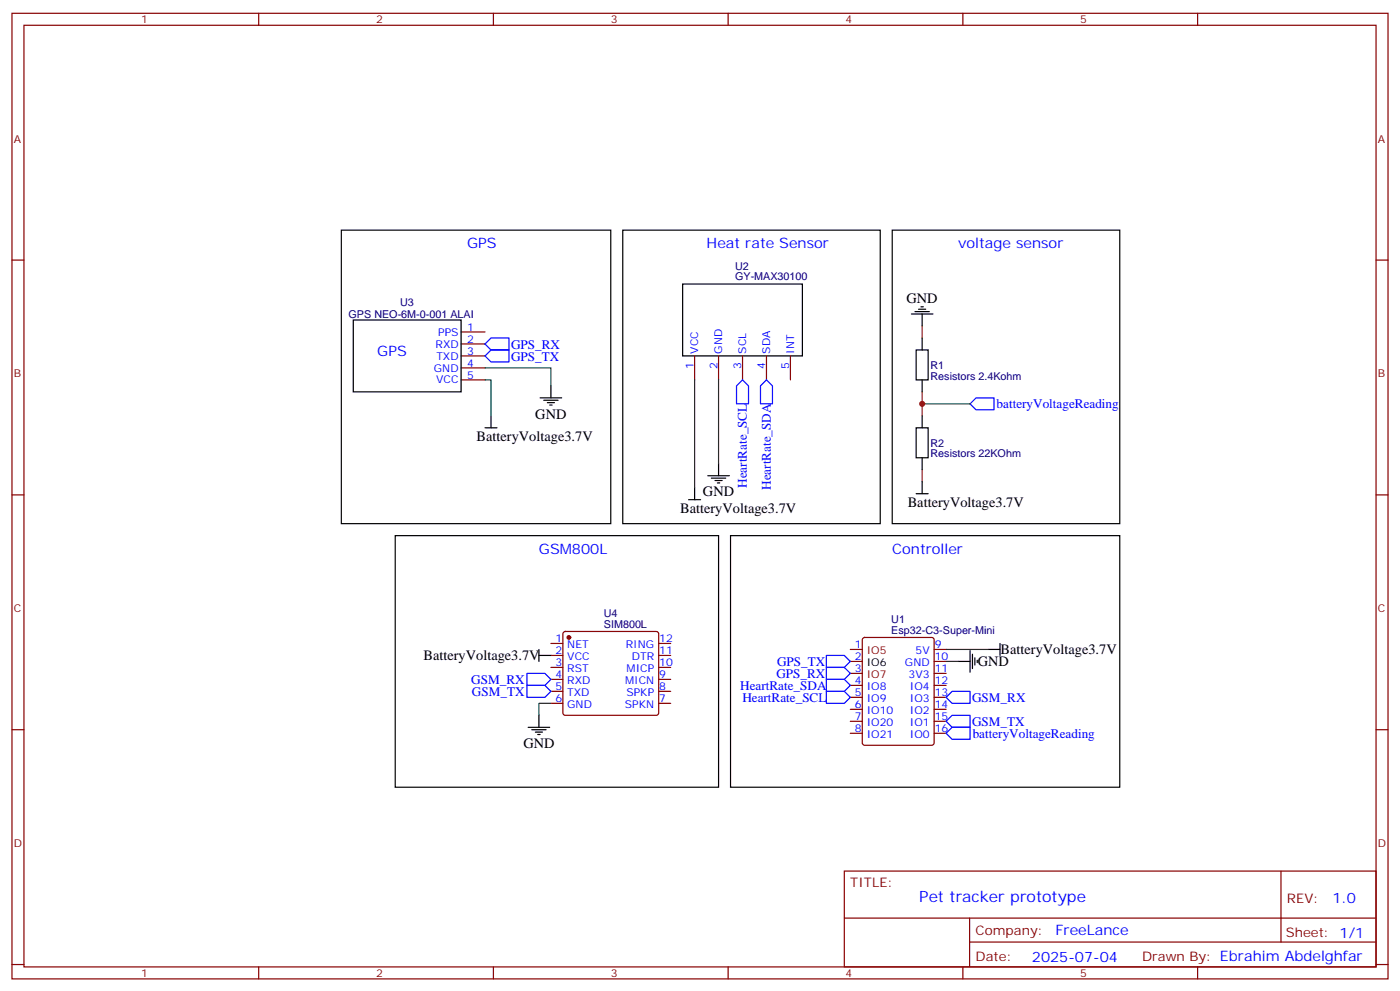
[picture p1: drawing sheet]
<svg xmlns="http://www.w3.org/2000/svg" width="412mm" height="292mm" viewBox="0 0 412 292" stroke-linecap="round" stroke-linejoin="round" font-family="sans-serif">
<g fill="none" stroke="#870000" stroke-width=".35">
<path d="M3.5 3.9h405.4v284.4h-405.4zM7.1 7.4h398.2v277.3h-398.2zM76.2 3.9v3.5M145.3 3.9v3.5M214.5 3.9v3.5M283.6 3.9v3.5M352.8 3.9v3.5M3.5 76.6h3.6M405.3 76.6h3.6M135.8 97.8h7.1M135.8 101.3h7.1M135.8 104.8h7.1"/>
<path d="M135.8 108.3h7.1M135.8 111.9h7.1M204.6 104.8v7.1M211.7 104.8v7.1M218.7 104.8v7.1M225.8 104.8v7.1M232.8 104.8v7.1M3.5 145.7h3.6M405.3 145.7h3.6M162.3 189.5h3.5M162.3 193h3.5M162.3 196.5h3.5"/>
<path d="M166 186.2l.5-.3h26.8l.5 .3 .2 .5v23.2l-.2 .5-.5 .2h-26.8l-.5-.2-.2-.5v-23.2zM194 189.5h3.6M194 193h3.6M194 196.5h3.6M250.5 198.3h3.5M254.2 187.9l.5-.2h19.8l.6 .4 .1 30.7-.5 .6-20 .1-.6-.5-.1-30.6zM275.2 191.2h3.5M275.2 194.8h3.5M275.2 198.3h3.5M3.5 214.9h3.6M162.3 200.1h3.5M162.3 203.6h3.5"/>
<path d="M162.3 207.1h3.5M194 200.1h3.6M194 203.6h3.6M194 207.1h3.6M250.5 201.8h3.5M250.5 205.4h3.5M250.5 208.9h3.5M250.5 212.4h3.5M250.5 215.9h3.5M275.2 201.8h3.5M275.2 205.4h3.5M275.2 208.9h3.5"/>
<path d="M275.2 212.4h3.5M275.2 215.9h3.5M405.3 214.9h3.6M248.7 256.5h156.6v28.2h-156.6zM377.3 256.5v20.9M248.7 270.4h156.5M285.6 277.4h119.6M285.6 270.4v14.1M3.5 284h3.6M76.2 284.7v3.6M145.3 284.7v3.6M214.5 284.7v3.6"/>
<path d="M283.6 284.7v3.6M352.8 284.7v3.6M405.3 284h3.6"/>
</g>
<path d="M250.5 194.8h3.5M250.5 191.2h3.5" fill="none" stroke="#900" stroke-width=".35"/>
<g fill="none" stroke="#000" stroke-width=".35">
<path d="M100.5 67.8h79.4v86.4h-79.4zM183.4 67.8h75.9v86.4h-75.9zM262.8 67.8h67v86.4h-67zM104.1 94.2h31.7v21.2h-31.7zM201.1 83.6h35.3v21.2h-35.3zM268.5 92.5h6.3M269.5 91.8h4.3M270.6 91.1h2.1M271.3 90.3h.7M271.6 92.5v3.5M271.6 99.5v3.5M159.1 117.2h6.4"/>
<path d="M160.2 117.9h4.2M161.2 118.6h2.1M161.9 119.3h.7M162.3 113.6v3.6M269.9 103h3.5v8.9h-3.5zM271.6 111.9v3.5M142.9 126h3.5M144.6 122.4v3.6M211.7 136.6v3.5M269.9 126h3.5v8.8h-3.5zM271.6 122.4v3.6M271.6 134.8v3.5"/>
<path d="M116.4 157.7h95.3v74.1h-95.3zM202.8 147.1h3.6M204.6 143.6v3.5M208.5 140.1h6.3M209.5 140.8h4.3M210.6 141.5h2.1M211.3 142.2h.7M215.2 157.7h114.6v74.1h-114.6zM269.9 145.4h3.5M271.6 141.9v3.5M158.7 193h3.6M158.7 191.2v3.6"/>
<path d="M282.2 194.8h3.6M285.8 191.6v6.3M286.5 192.7v4.2M287.2 193.7v2.1M287.9 194.4v.7M291 191.2h3.6M294.6 189.5v3.5M155.6 214.2h6.3M156.6 214.9h4.3M157.7 215.6h2.1M158.4 216.3h.7M158.7 210.6v3.6"/>
</g>
<path d="M271.6 96v3.5M271.6 115.4v7M271.6 138.3v3.6" fill="none" stroke="#8c2424" stroke-width=".35"/>
<g fill="none" stroke="#00f" stroke-width=".35">
<path d="M142.9 101.3l1.7-1.8h5.3v3.5h-5.3zM142.9 104.8l1.7-1.8h5.3v3.6h-5.3zM218.7 111.9l1.8 1.7v5.3h-3.5v-5.3zM224 113.6l1.8-1.7 1.7 1.7v5.3h-3.5zM285.8 118.9l1.7-1.7h5.3v3.5h-5.3zM155.2 198.3h5.3l1.8 1.8-1.8 1.7h-5.3zM243.4 196.5h5.3l1.8 1.8-1.8 1.8h-5.3zM243.4 193h5.3l1.8 1.8-1.8 1.7h-5.3zM155.2 201.8h5.3l1.8 1.8-1.8 1.8h-5.3zM243.4 200.1h5.3l1.8 1.7-1.8 1.8h-5.3zM243.4 203.6h5.3l1.8 1.8-1.8 1.7h-5.3zM278.7 215.9l1.8-1.7h5.3v3.5h-5.3z"/>
<path d="M278.7 212.4l1.8-1.8h5.3v3.6h-5.3zM278.7 205.4l1.8-1.8h5.3v3.5h-5.3z"/>
</g>
<path d="M142.9 111.9h1.7v10.5M142.9 108.3h19.4v5.3M204.6 111.9v31.7M211.7 111.9v24.7M271.6 118.9h14.2M278.7 191.2h12.3M278.7 194.8h3.5M162.3 207.1h-3.6v3.5" fill="none" stroke="#008700" stroke-width=".35"/>
<circle cx="167.6" cy="187.7" r=".53" fill="#870000" stroke="#870000" stroke-width=".35"/>
<circle cx="271.6" cy="118.9" r=".88" fill="#c00"/>
<text font-size="4.6" fill="#00f" x="270.8" y="265.5">Pet tracker prototype</text>
<g font-size="4.2" fill="#00f">
<text x="137.6" y="73.1">GPS</text>
<text x="208.1" y="73.1">Heat rate Sensor</text>
<text x="282.2" y="73.1">voltage sensor</text>
<text x="111.1" y="104.8">GPS</text>
<text x="158.7" y="163">GSM800L</text>
<text x="262.8" y="163">Controller</text>
<text x="392.5" y="265.8">1.0</text>
<text x="310.9" y="275.3">FreeLance</text>
<text x="304" y="283.1">2025-07-04</text>
</g>
<g font-size="4.2">
<text x="267" y="89.3">GND</text>
<text x="157.7" y="123.3">GND</text>
<text x="140.4" y="130">BatteryVoltage3.7V</text>
<text x="207.1" y="146.1">GND</text>
<text x="267.4" y="149.4">BatteryVoltage3.7V</text>
<text x="200.4" y="151.2">BatteryVoltage3.7V</text>
<text x="124.7" y="194.4">BatteryVoltage3.7V</text>
<text x="288" y="196.2">GND</text>
<text x="294.7" y="192.7">BatteryVoltage3.7V</text>
<text x="154.2" y="220.3">GND</text>
</g>
<g font-size="3.9" fill="#00f">
<text x="150.5" y="106.2">GPS_TX</text>
<text x="150.5" y="102.6">GPS_RX</text>
<text x="293.6" y="120.3">batteryVoltageReading</text>
<text x="220" y="143.7" transform="rotate(-90 220 143.7)">HeartRate_SCL</text>
<text x="227" y="144.3" transform="rotate(-90 227 144.3)">HeartRate_SDA</text>
<text x="228.9" y="196">GPS_TX</text>
<text x="138.8" y="201.3">GSM_RX</text>
<text x="218" y="203.1">HeartRate_SDA</text>
<text x="228.7" y="199.6">GPS_RX</text>
<text x="139" y="204.9">GSM_TX</text>
<text x="218.7" y="206.6">HeartRate_SCL</text>
<text x="286.3" y="206.6">GSM_RX</text>
<text x="286.3" y="213.7">GSM_TX</text>
<text x="286.5" y="217.3">batteryVoltageReading</text>
</g>
<g font-size="3.9" fill="#800">
<text x="250.5" y="261.1">TITLE:</text>
<text x="379.1" y="265.8">REV:</text>
<text x="287.4" y="275.3">Company:</text>
<text x="378.7" y="275.9">Sheet: 1/1</text>
<text x="287.4" y="283">Date:</text>
<text x="336.4" y="283.1">Drawn By: Ebrahim Abdelghfar</text>
</g>
<g font-size="3.2" fill="#800">
<text x="41.6" y="6.9">1</text>
<text x="110.8" y="6.9">2</text>
<text x="179.9" y="6.9">3</text>
<text x="249.1" y="6.9">4</text>
<text x="318.2" y="6.9">5</text>
<text x="4.1" y="42">A</text>
<text x="405.9" y="42">A</text>
<text x="4.1" y="111.2">B</text>
<text x="405.9" y="111.2">B</text>
<text x="4.1" y="180.3">C</text>
<text x="405.9" y="180.3">C</text>
<text x="4.1" y="249.4">D</text>
<text x="405.9" y="249.4">D</text>
<text x="41.6" y="287.7">1</text>
<text x="110.8" y="287.7">2</text>
<text x="179.9" y="287.7">3</text>
<text x="249.1" y="287.7">4</text>
<text x="318.2" y="287.7">5</text>
</g>
<g font-size="3.2" fill="#000080">
<text x="216.5" y="82.6">GY-MAX30100</text>
<text x="216.5" y="79.6">U2</text>
<text x="102.7" y="93.6">GPS NEO-6M-0-001 ALAI</text>
<text x="117.8" y="90.1">U3</text>
<text x="274.1" y="111.8">Resistors 2.4Kohm</text>
<text x="274.1" y="108.7">R1</text>
<text x="274.1" y="131.7">R2</text>
<text x="274.1" y="134.7">Resistors 22KOhm</text>
<text x="177.9" y="184.8">SIM800L</text>
<text x="177.9" y="181.8">U4</text>
<text x="262.6" y="183.5">U1</text>
<text x="262.6" y="186.7">Esp32-C3-Super-Mini</text>
</g>
<g font-size="3.2" fill="#00f">
<text x="129.1" y="98.8">PPS</text>
<text x="137.6" y="97.4">1</text>
<text x="137.6" y="100.9">2</text>
<text x="128.3" y="102.3">RXD</text>
<text x="128.5" y="105.9">TXD</text>
<text x="137.6" y="104.5">3</text>
<text x="137.6" y="108">4</text>
<text x="205.7" y="104.1" transform="rotate(-90 205.7 104.1)">VCC</text>
<text x="212.7" y="104.1" transform="rotate(-90 212.7 104.1)">GND</text>
<text x="219.8" y="104.1" transform="rotate(-90 219.8 104.1)">SCL</text>
<text x="226.8" y="104.1" transform="rotate(-90 226.8 104.1)">SDA</text>
<text x="233.9" y="104.1" transform="rotate(-90 233.9 104.1)">INT</text>
<text x="127.8" y="109.4">GND</text>
<text x="128.5" y="112.9">VCC</text>
<text x="137.6" y="111.5">5</text>
<text x="204.3" y="108.6" transform="rotate(-90 204.3 108.6)">1</text>
<text x="211.3" y="108.6" transform="rotate(-90 211.3 108.6)">2</text>
<text x="218.4" y="108.6" transform="rotate(-90 218.4 108.6)">3</text>
<text x="225.4" y="108.6" transform="rotate(-90 225.4 108.6)">4</text>
<text x="232.5" y="108.6" transform="rotate(-90 232.5 108.6)">5</text>
<text x="163.6" y="189.1">1</text>
<text x="167.1" y="190.9">NET</text>
<text x="184.3" y="190.9">RING</text>
<text x="194.2" y="189.1">12</text>
<text x="251.8" y="190.9">1</text>
<text x="275.3" y="190.9">9</text>
<text x="163.6" y="192.7">2</text>
<text x="163.6" y="196.2">3</text>
<text x="167.1" y="194.4">VCC</text>
<text x="167.1" y="197.9">RST</text>
<text x="184.6" y="197.9">MICP</text>
<text x="186.1" y="194.4">DTR</text>
<text x="194.2" y="196.2">10</text>
<text x="194.2" y="192.7">11</text>
<text x="251.8" y="197.9">3</text>
<text x="251.8" y="194.4">2</text>
<text x="266.6" y="196.2">GND</text>
<text x="269.7" y="192.7">5V</text>
<text x="275.3" y="194.4">10</text>
<text x="275.3" y="197.9">11</text>
<text x="163.6" y="199.7">4</text>
<text x="163.6" y="203.2">5</text>
<text x="167.1" y="201.5">RXD</text>
<text x="184.1" y="201.5">MICN</text>
<text x="194.2" y="203.2">8</text>
<text x="194.2" y="199.7">9</text>
<text x="251.8" y="201.5">4</text>
<text x="255.3" y="203.2">IO8</text>
<text x="267.7" y="199.7">3V3</text>
<text x="268" y="203.2">IO4</text>
<text x="275.3" y="201.5">12</text>
<text x="163.6" y="206.8">6</text>
<text x="167.1" y="205">TXD</text>
<text x="167.1" y="208.5">GND</text>
<text x="184.1" y="208.5">SPKN</text>
<text x="184.5" y="205">SPKP</text>
<text x="194.2" y="206.8">7</text>
<text x="251.8" y="208.5">6</text>
<text x="251.8" y="205">5</text>
<text x="255.3" y="206.8">IO9</text>
<text x="268" y="206.8">IO3</text>
<text x="275.3" y="205">13</text>
<text x="275.3" y="208.5">14</text>
<text x="251.8" y="215.6">8</text>
<text x="251.8" y="212.1">7</text>
<text x="255.3" y="213.8">IO20</text>
<text x="255.3" y="210.3">IO10</text>
<text x="268" y="210.3">IO2</text>
<text x="268" y="213.8">IO1</text>
<text x="275.3" y="212.1">15</text>
<text x="275.3" y="215.6">16</text>
<text x="255.3" y="217.3">IO21</text>
<text x="268" y="217.3">IO0</text>
</g>
<text font-size="3.2" x="255.3" y="196.2">IO6</text>
<g font-size="3.2" fill="#900">
<text x="255.3" y="192.7">IO5</text>
<text x="255.3" y="199.7">IO7</text>
</g>
</svg>
